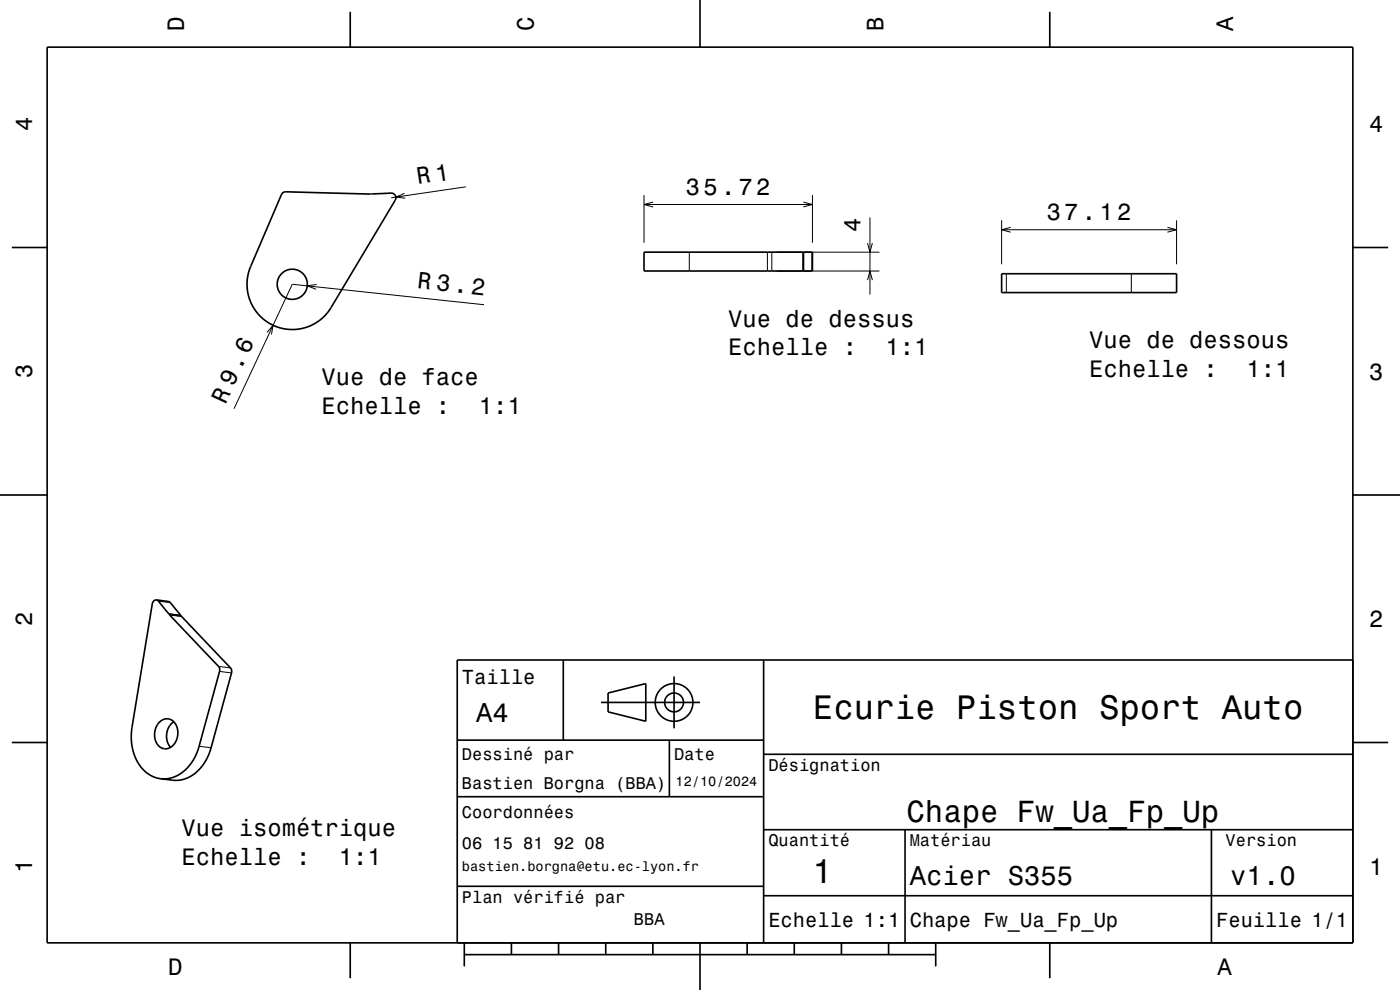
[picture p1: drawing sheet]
<svg xmlns="http://www.w3.org/2000/svg" width="297mm" height="210mm" viewBox="0 0 297 210" stroke-linecap="round" stroke-linejoin="round" font-family="sans-serif">
<g fill="none" stroke="#000" stroke-width=".21">
<path d="M98.8 39.6l-15.8 2.4M85.8 41l-1.8 .8 2 .2M136.6 41.4v10.1M136.6 43.4h35.7M138.6 42.9l-2 .5 2 .5M146.2 53.5v4M162.8 53.5v4M163.7 53.5v4M164.8 57.5h21.8M164.8 53.5h21.8M170.3 53.5v4M170.4 53.5v4"/>
<path d="M170.4 42.9l1.9 .5-1.9 .5M170.5 53.5v4M172.2 53.5v4M172.3 41.4v10.1M184 59.4l.6-1.9 .5 1.9M184 51.6l.6 1.9 .5-1.9M184.6 46.1v16.4M212.5 46.7v9.4M212.5 48.7h37.1M213.5 58.1v4M214.4 48.2l-1.9 .5 1.9 .6M240 58.1v4"/>
<path d="M247.7 48.2l1.9 .5-1.9 .6M249.6 46.7v9.4M56.6 70.5l1.3-1.5-.3 2M67.2 60.3l-2 .3 1.9 .8M102.7 64.6l-40.7-4.3-12.4 26.4M33.6 127.5l2.6 .3M35.8 130.2l2.5 .3M35.8 130.2l2.6 .3M35.9 130.4l2.6 .3M36 130.5l2.5 .3M42.2 158.3l2.6 .3M46.4 141.4l2.5 .3"/>
<path d="M46.6 142.4l2.5 .3"/>
</g>
<g fill="none" stroke="#000" stroke-width=".35">
<path d="M10 10h277v190h-277zM74.3 2.5v7.5M148.5 0v10M222.7 2.5v7.5M2.5 52.5h7.5M60 40.9l.6-.2 17.9 .5 3.4-.2a1.83 1.83 0 0 1 2 .5l.1 .5-.2 .5-13.6 22.7a9.6 9.6 0 0 1-12.6 3.7 9.6 9.6 0 0 1-4.4-12.4zM136.6 53.5h35.7v4h-35.7zM212.5 58.1h37.1v4h-37.1zM287 52.5h7.5M0 105h10M287 105h10M33.2 127.3l2.8 .4 2.5 3.1 9.9 10.3a1.7 1.7 0 0 1 .7 1.6l-4.3 16a8.6 8.6 0 0 1-7.2 6.8l-3.5-.3"/>
<path d="M33.2 127.3l.4 .2 2.4 3 9.8 10.3a1.68 1.68 0 0 1 .8 1.6l-4.4 16a8.5 8.5 0 0 1-7.4 6.8h-.7M33.2 127.3l-.6 .2-.3 .6-4.3 26.4a9.7 9.7 0 0 0 4 10l2.1 .7M119.5 140v17M162 140v60M287 140h-190v60M2.5 157.5h7.5M33.8 153.2a2.23 2.23 0 0 1 2.5-.5 2.23 2.23 0 0 1 1.4 2.1 3.3 3.3 0 0 1-2.6 4 2.99 2.99 0 0 1-2.2-4.1l.4-.9zM36.9 153.1a3.8 3.8 0 0 0-.7 5.4M97 157h65M127.5 149h21M129 147l8-2v8l-8-2zM142 157v12"/>
<path d="M143 143.5v11M287 157.5h7.5M97 169h65M162 176h125M162 160h125M192 176v24M257 176v24M97 188h65M162 190h125M74.3 200v7.5M98.5 202.5h100M98.5 200v5"/>
<path d="M108.5 200v2.5M118.5 200v2.5M128.5 200v2.5M138.5 200v2.5M148.5 200v10M158.5 200v2.5M168.5 200v2.5M178.5 200v2.5M188.5 200v2.5M198.5 200v5M222.7 200v7.5"/>
<circle cx="62" cy="60.3" r="3.2"/>
<circle cx="143" cy="149" r="2"/>
<circle cx="143" cy="149" r="4"/>
</g>
<g font-size="7.2">
<text x="172.5" y="152.6">Ecurie Piston Sport Auto</text>
<text x="172.3" y="187.3">1</text>
</g>
<text font-size="6.5" x="192.3" y="174.5">Chape Fw_Ua_Fp_Up</text>
<g font-size="5.8">
<text x="101" y="153.1">A4</text>
<text x="193" y="187.6">Acier S355</text>
<text x="261" y="187.6">v1.0</text>
</g>
<g font-size="5.1">
<text x="88.6" y="39.1" transform="rotate(-9 88.6 39.1)">R 1</text>
<text x="47.8" y="85.8" transform="rotate(-65 47.8 85.8)">R 9.6</text>
</g>
<g font-size="5">
<text x="39" y="6.5" transform="rotate(-90 39 6.5)">D</text>
<text x="113.2" y="6.5" transform="rotate(-90 113.2 6.5)">C</text>
<text x="187.4" y="6.5" transform="rotate(-90 187.4 6.5)">B</text>
<text x="261.6" y="6.5" transform="rotate(-90 261.6 6.5)">A</text>
<text x="6.8" y="27.8" transform="rotate(-90 6.8 27.8)">4</text>
<text x="290.5" y="28.1">4</text>
<text x="145.5" y="41.4">35.72</text>
<text x="222.1" y="46.7">37.12</text>
<text x="182.6" y="49.2" transform="rotate(-90 182.6 49.2)">4</text>
<text x="88.4" y="61.1" transform="rotate(6 88.4 61.1)">R 3.2</text>
<text x="154.5" y="69.3">Vue de dessus</text>
<text x="154.5" y="75.4">Echelle :</text>
<text x="187.9" y="75.4">1:1</text>
<text x="231" y="73.9">Vue de dessous</text>
<text x="6.8" y="80.3" transform="rotate(-90 6.8 80.3)">3</text>
<text x="68.2" y="81.8">Vue de face</text>
<text x="231" y="80">Echelle :</text>
<text x="264.4" y="80">1:1</text>
<text x="290.5" y="80.6">3</text>
<text x="68.2" y="87.8">Echelle :</text>
<text x="101.6" y="87.8">1:1</text>
<text x="6.8" y="132.8" transform="rotate(-90 6.8 132.8)">2</text>
<text x="290.5" y="133.1">2</text>
<text x="38.5" y="177.4">Vue isométrique</text>
<text x="6.8" y="185.3" transform="rotate(-90 6.8 185.3)">1</text>
<text x="38.5" y="183.4">Echelle :</text>
<text x="71.9" y="183.4">1:1</text>
<text x="290.5" y="185.6">1</text>
<text x="35.7" y="206.8">D</text>
<text x="258.3" y="206.8">A</text>
</g>
<g font-size="4.3">
<text x="98" y="145.2">Taille</text>
<text x="163" y="196.6">Echelle 1:1</text>
<text x="193" y="196.6">Chape Fw_Ua_Fp_Up</text>
<text x="258" y="196.6">Feuille 1/1</text>
</g>
<g font-size="3.6">
<text x="98" y="161.3">Dessiné par</text>
<text x="143" y="161.3">Date</text>
<text x="98" y="167.5">Bastien Borgna (BBA)</text>
<text x="163" y="163.5">Désignation</text>
<text x="98" y="173.5">Coordonnées</text>
<text x="163" y="179.5">Quantité</text>
<text x="193" y="179.5">Matériau</text>
<text x="260" y="179.5">Version</text>
<text x="98" y="180.2">06 15 81 92 08</text>
<text x="98" y="191.5">Plan vérifié par</text>
<text x="134.5" y="196.3">BBA</text>
</g>
<g font-size="2.9">
<text x="143.3" y="166.8">12/10/2024</text>
<text x="98" y="184.8">bastien.borgna@etu.ec-lyon.fr</text>
</g>
</svg>
